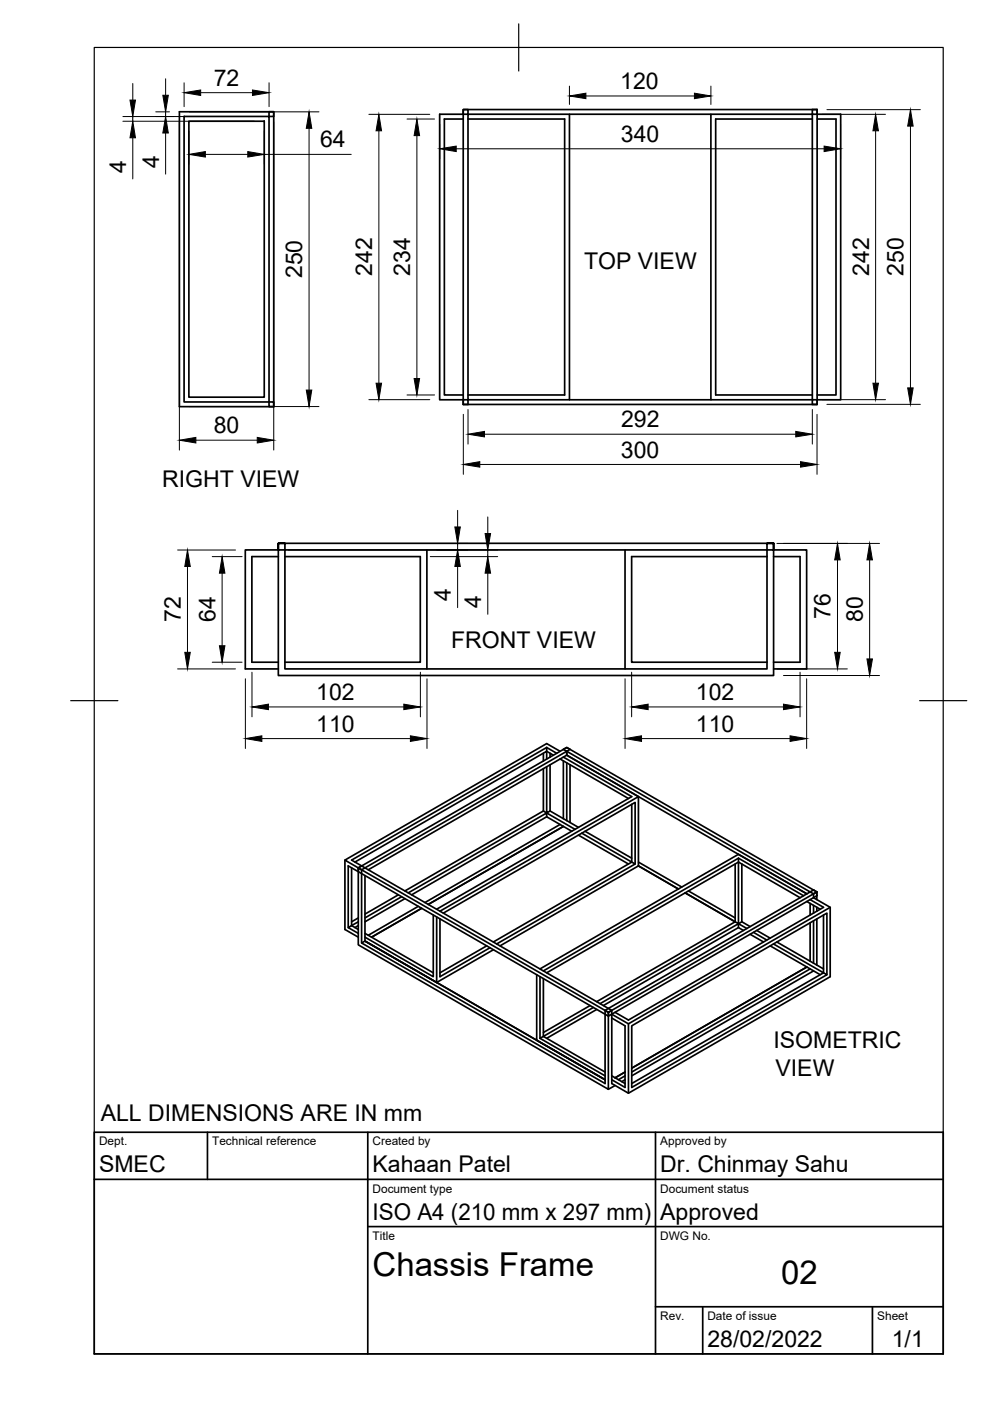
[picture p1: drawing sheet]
<svg xmlns="http://www.w3.org/2000/svg" width="210mm" height="297mm" viewBox="0 0 210 297" stroke-linecap="round" stroke-linejoin="round" font-family="sans-serif">
<!-- layer: Visible -->
<g fill="none" stroke="#000" stroke-width=".36">
<path d="M38 23.7h20v1h-1v-1h1v62.5h-20zM39 24.7h18v60.5h-18zM40 25.7h16v58.5h-16zM98.2 23.2h1v1h-1zM98.2 23.2h75v62.6h-75zM98.2 25.2h-4v58.5h4M98.2 24.2h-5v60.6h5M99.2 24.2h73v60.6h-73zM99.2 25.2h20.5v58.5h-20.5M120.7 24.2v60.6M150.7 24.2v60.6M172.2 23.2h1v1h-1z"/>
<path d="M172.2 25.2h-20.5v58.5h20.5M173.2 25.2h4v58.5h-4M173.2 24.2h5v60.6h-5M57 85.2h1v1h-1zM98.2 84.8h1v1h-1zM172.2 84.8h1v1h-1zM59 115.2h1.4v26.6h102.2v-26.6h1.4h-105v1.4h105v-1.4v28h-105zM59 116.6h-7v25.2h7M59 118h-5.6v22.4h5.6M60.4 118h28.7v22.4h-28.7M90.5 116.6v25.2M132.5 116.6v25.2"/>
<path d="M162.6 118h-28.7v22.4h28.7M164 116.6h7v25.2h-7M164 118h5.6v22.4h-5.6M115.2 159.7v1.6M115.9 158.5v.8l1.4 .8M115.9 158.5l2.1 1.2M115.9 158.5l-41.4 23.9 2.2 1.2M116.6 159.7v.8M118.7 159.3l-2.8-1.6-42.8 24.7 2.9 1.6M120.2 159.3l.7-.4-.7-.4-.8 .4 .8 .4v.8l50.9 29.4M120.2 159.3v.8l-42.1 24.3M120.2 159.3l51.6 29.8-42.8 24.7-51.6-29.8"/>
<path d="M120.2 159.3l-42.8 24.7M115.2 171.9l6.7 3.9M115.2 171.9l-29.3 17M115.2 163v8.9M115.9 160.9v-1.6l-40.7 23.5M115.9 162.6v9.8l.7-.5M115.9 173.2v-.8l-29.3 16.9M115.9 173.2l5.3 3M115.9 173.2l-28.6 16.5M116.6 171.9l6 3.5M116.6 162.1v9.8M118.7 174.8l-28.6 16.6"/>
<path d="M118.7 160.9l14.5 8.4M119.4 161.3v12.3M119.4 175.2l-28.6 16.6M119.4 160.5l14.5 8.4-41.3 23.9M120.2 161.7v12.3M120.9 162.1v12.3M122.6 177.1l10.6 6.1M123.3 176.6l11.4 6.6M124 176.2l9.9 5.8M133.9 170.5v12.3l-29.3 16.9M73.1 182.4v14.7l2.9 1.6M74.5 196.2l-.7 .5 2.2 1.2"/>
<path d="M74.5 196.2l1.5 .9M74.5 184v12.2M76 184l44.2-25.5 53 30.6M76 196.2l-.8 .5M76 184.8l-2.2-1.2v13.1M76 195.4l-1.5 .8M76 194.6l-1.5 .8M76.7 199.9l.7-.4 50.9 29.4M76.7 183.6l.7 .4M76.7 183.6l-.7 .4M77.4 185.6v13.9l50.9 29.4M77.4 184l-.7 .4"/>
<path d="M77.4 197.9l14.5 8.4M84.5 189.7l-7.1 4.1M85.2 190.1l-7.8 4.5M85.9 190.5l-8.5 4.9M88.7 192.2l-10.6 6.1M89.4 192.6l-10.6 6.1M91.9 194v13.1l-14.5-8.4M92.6 194.4v13.9l12-6.9M93.3 194.8v12.3l10.6-6.2M94 193.6l40.7-23.5v13.1l-29.4 16.9M135.4 183.6v-14.7l-42.1 24.3M135.4 182.8l9.1 5.3"/>
<path d="M135.4 183.6l8.4 4.9M135.4 183.6l-29.4 16.9M145.3 189.3l10.6 6.1M146 188.9l9.9 5.7M155.9 195.4l.7 .4v-13l-40.7 23.5M155.9 195.4l-29.4 17M155.9 183.2v12.2M156.6 182v.8l13.1 7.5M156.6 196.7l1 .6M156.6 182l13.8 7.9M156.6 181.1l-42.1 24.3M156.6 182l-41.4 23.9"/>
<path d="M157.3 195.4l-.7 .4 1.7 1.1M157.3 195.4l1.7 1.1M157.3 183.2v12.2M159 198.1l2.9 1.6M159.8 197.7l2.8 1.6M160.5 197.3l2.8 1.6M164.7 199.7l9.9 5.7M171.1 191.1l2.8 1.7M171.8 191.5v2.5M171.8 195.6v8.2M171.8 190.7l2.8 1.7-41.4 23.9-2.8-1.7M172.5 192v1.6"/>
<path d="M172.5 195.2v9M173.2 189.1l-.7-.4-.7 .4 .7 .4v.8l3.5 2.1v14.7l-42.8 24.7-3.5-2.1v-15.5l-.7-.4-.7 .4v15.5l-51.6-29.8v-15.5l-.7-.4v16.3l53 30.7v-16.4l-53-30.6v.8l53 30.6M173.2 189.1v1.6M173.2 192.4v.8M173.2 194.8v9.8M173.2 189.1l-.7 .4M174.6 194v12.3l.7 .4-41.4 23.9v-13.1l41.4-23.9v13.1M176 192.4l-42.8 24.7-3.5-2.1M103.2 200.5l-9.9 5.8M113.8 206.7v13.8l14.5 8.4M114.5 207.1v13M115.2 207.5v12.2l13.1 7.6"/>
<path d="M125.1 213.2l-9.9 5.7M125.8 213.6l-11.3 6.5M126.5 214l-10.6 6.1M127.2 212.8l29.4-17v.9l-28.7 16.5M128.3 214.2l.7 .4 .7-.4M129 214.6l44.2-25.5v.8l-44.2 25.5zM129.7 215.8l2.8 1.7v13.1l-2.8-1.7M133.2 217.1v14.7M163.3 200.5l10.6 6.2M164 200.1l10.6 6.2-40.7 23.4M171.1 205l-37.2 21.5M171.8 205.4l-37.9 21.9"/>
<path d="M172.5 205.9l-38.6 22.2M114.5 220.1l13.8 8M129.7 228.1l2.8 1.6M130.4 230.2l-1.4 .8M132.5 228.1l-1.4 .8M132.5 227.3l-2.1 1.2M132.5 228.9l-.7 .4"/>
</g>
<!-- layer: Border -->
<path d="M20 10.1h180v276.9h-180zM110 5.1v10M15 148.6h10M195 148.6h10" fill="none" stroke="#000" stroke-width=".25"/>
<!-- layer: TitleBlock -->
<path d="M20 240.1h180v46.9h-180zM20 250h180M44 240.1v9.9M78 240.1v46.9M139 240.1v46.9M78 260.1h122M139 277.1h61M149 277.1v9.9M185 277.1v9.9" fill="none" stroke="#000" stroke-width=".36"/>
<!-- layer: Dimensions -->
<g fill="none" stroke="#000" stroke-width=".21">
<path d="M28.2 17.7v3.5M35.1 16.7v3.5M39 17.6v5M42.5 19.6h11M57 17.6v5M120.7 18.3v3.8M150.7 18.3v3.8M26.1 24.7h29.8M26.1 25.7h27.8M28.2 24.7v1M28.2 29.2v8.7M33 23.7h2.9"/>
<path d="M35.1 23.7v1M35.1 28.2v8.7M38 25.8v69.6M40 27.8v7M40.1 23.7h27.5M43.5 32.7h9M56 27.8v7M56 32.7h18.5M58 25.8v69.6M65.5 27.2v55.5M78.2 24.2h12.9M80.3 27.7v53.5"/>
<path d="M86.3 25.2h5.8M88.4 28.8v51.4M93.2 26.3v7.4M96.7 31.5h78M124.2 20.3h23M174.3 24.2h13.4M175.3 23.2h19.8M178.2 26.3v7.4M185.7 27.7v53.5M193 26.7v55.5M40.1 86.2h27.5M41.5 93.3h13"/>
<path d="M78.2 84.7h12.9M86.3 83.7h5.8M98.2 87.8v12.8M99.2 86.8v7.4M101.7 98.5h68M102.7 92.1h66M172.2 86.8v7.4M173.2 87.8v12.8M174.3 84.7h13.4M175.3 85.7h19.8M37.7 116.6h12.2M45 118h6.3"/>
<path d="M61.1 116.6h44.4M91.2 118h14.3M96.7 115.2h2.4M97 108.2v3.5M97 115.2v1.4M103.4 109.6v3.5M103.4 116.6v1.4M164.7 115.2h21.8M177.6 118.7v19.6M184.4 118.7v21M39.8 120.1v18.2M47.1 121.5v15.4"/>
<path d="M97 120.1v8.7M103.4 121.5v8.7M37.7 141.8h12.2M45 140.4h6.3M52 143.9v14.8M53.4 142.5v9.5M55.5 156.6h31.5M56.9 149.9h28.7M89.1 142.5v9.5M90.5 143.9v14.8M132.5 143.9v14.8M133.9 142.5v9.5"/>
<path d="M136 156.6h31.5M137.4 149.9h28.7M164.7 141.8h15M166.1 143.2h20.4M169.6 142.5v9.5M171 143.9v14.8"/>
</g>
<g fill="#000" stroke="#000" stroke-width=".21">
<path d="M39 19.6l3.5-.5v1.1zM53.5 19.1l3.5 .5-3.5 .6zM120.7 20.3l3.5-.5v1.1zM147.2 19.8l3.5 .5-3.5 .6zM27.6 21.2h1.1l-.5 3.5zM28.2 25.7l.5 3.5h-1.1zM34.5 20.2h1.2l-.6 3.5zM35.1 24.7l.6 3.5h-1.2zM40 32.7l3.5-.6v1.2zM52.5 32.1l3.5 .6-3.5 .6zM65.5 23.7l.6 3.5h-1.2zM80.3 24.2l.6 3.5h-1.2z"/>
<path d="M88.4 25.2l.6 3.6h-1.2zM93.2 31.5l3.5-.5v1.1zM174.7 31l3.5 .5-3.5 .6zM185.7 24.2l.5 3.5h-1.1zM193 23.2l.6 3.5h-1.2zM38 93.3l3.5-.6v1.2zM54.5 92.7l3.5 .6-3.5 .6zM64.9 82.7h1.2l-.6 3.5zM79.7 81.2h1.2l-.6 3.5zM87.8 80.2h1.2l-.6 3.5zM98.2 98.5l3.5-.6v1.1zM99.2 92.1l3.5-.6v1.1z"/>
<path d="M168.7 91.5l3.5 .6-3.5 .5zM169.7 97.9l3.5 .6-3.5 .5zM185.1 81.2h1.1l-.5 3.5zM192.4 82.2h1.2l-.6 3.5zM96.4 111.7h1.2l-.6 3.5zM102.8 113.1h1.2l-.6 3.5zM177.6 115.2l.5 3.5h-1.1zM184.4 115.2l.6 3.5h-1.2zM39.8 116.6l.5 3.5h-1.1zM39.2 138.3h1.1l-.5 3.5zM47.1 118l.6 3.5h-1.2zM46.5 136.9h1.2l-.6 3.5z"/>
<path d="M97 116.6l.6 3.5h-1.2zM103.4 118l.6 3.5h-1.2zM177 138.3h1.1l-.5 3.5zM183.8 139.7h1.2l-.6 3.5zM52 156.6l3.5-.6v1.2zM53.4 149.9l3.5-.6v1.2zM85.6 149.3l3.5 .6-3.5 .6zM87 156l3.5 .6-3.5 .6zM132.5 156.6l3.5-.6v1.2zM133.9 149.9l3.5-.6v1.2zM166.1 149.3l3.5 .6-3.5 .6zM167.5 156l3.5 .6-3.5 .6z"/>
</g>
<g font-size="7">
<text x="79" y="270.6">Chassis Frame</text>
<text x="165.6" y="272.3">02</text>
</g>
<g font-size="4.9">
<text x="45.3" y="18.3">72</text>
<text x="131.5" y="18.9">120</text>
<text x="33.7" y="35.6" transform="rotate(-90 33.7 35.6)">4</text>
<text x="67.9" y="31.3">64</text>
<text x="131.7" y="30.1">340</text>
<text x="26.8" y="36.6" transform="rotate(-90 26.8 36.6)">4</text>
<text x="64.1" y="59" transform="rotate(-90 64.1 59)">250</text>
<text x="78.9" y="58.5" transform="rotate(-90 78.9 58.5)">242</text>
<text x="86.9" y="58.5" transform="rotate(-90 86.9 58.5)">234</text>
<text x="123.8" y="57.1">TOP VIEW</text>
<text x="184.3" y="58.5" transform="rotate(-90 184.3 58.5)">242</text>
<text x="191.6" y="58.5" transform="rotate(-90 191.6 58.5)">250</text>
<text x="45.3" y="91.9">80</text>
<text x="131.7" y="90.6">292</text>
<text x="131.7" y="97">300</text>
<text x="34.4" y="103.2">RIGHT VIEW</text>
<text x="38.4" y="131.9" transform="rotate(-90 38.4 131.9)">72</text>
<text x="45.7" y="131.9" transform="rotate(-90 45.7 131.9)">64</text>
<text x="95.6" y="127.5" transform="rotate(-90 95.6 127.5)">4</text>
<text x="102" y="128.9" transform="rotate(-90 102 128.9)">4</text>
<text x="176.1" y="131.2" transform="rotate(-90 176.1 131.2)">76</text>
<text x="182.9" y="131.9" transform="rotate(-90 182.9 131.9)">80</text>
<text x="95.7" y="137.4">FRONT VIEW</text>
<text x="67.1" y="148.4">102</text>
<text x="147.6" y="148.4">102</text>
<text x="67.1" y="155.1">110</text>
<text x="147.6" y="155.1">110</text>
<text x="164" y="222.2">ISOMETRIC</text>
<text x="164.4" y="228">VIEW</text>
<text x="21.4" y="237.7">ALL DIMENSIONS ARE IN mm</text>
<text x="21" y="248.5">SMEC</text>
<text x="79" y="248.5">Kahaan Patel</text>
<text x="140" y="248.5">Dr. Chinmay Sahu</text>
<text x="79" y="258.6">ISO A4 (210 mm x 297 mm)</text>
<text x="140" y="258.6">Approved</text>
<text x="150" y="285.5">28/02/2022</text>
<text x="189.1" y="285.7">1/1</text>
</g>
<g font-size="2.5">
<text x="21" y="242.9">Dept.</text>
<text x="45" y="242.9">Technical reference</text>
<text x="79" y="242.9">Created by</text>
<text x="140" y="242.9">Approved by</text>
<text x="79" y="252.8">Document type</text>
<text x="140" y="252.8">Document status</text>
<text x="79" y="262.9">Title</text>
<text x="140" y="262.9">DWG No.</text>
<text x="140" y="279.9">Rev.</text>
<text x="150" y="279.9">Date of issue</text>
<text x="186" y="279.9">Sheet</text>
</g>
</svg>
